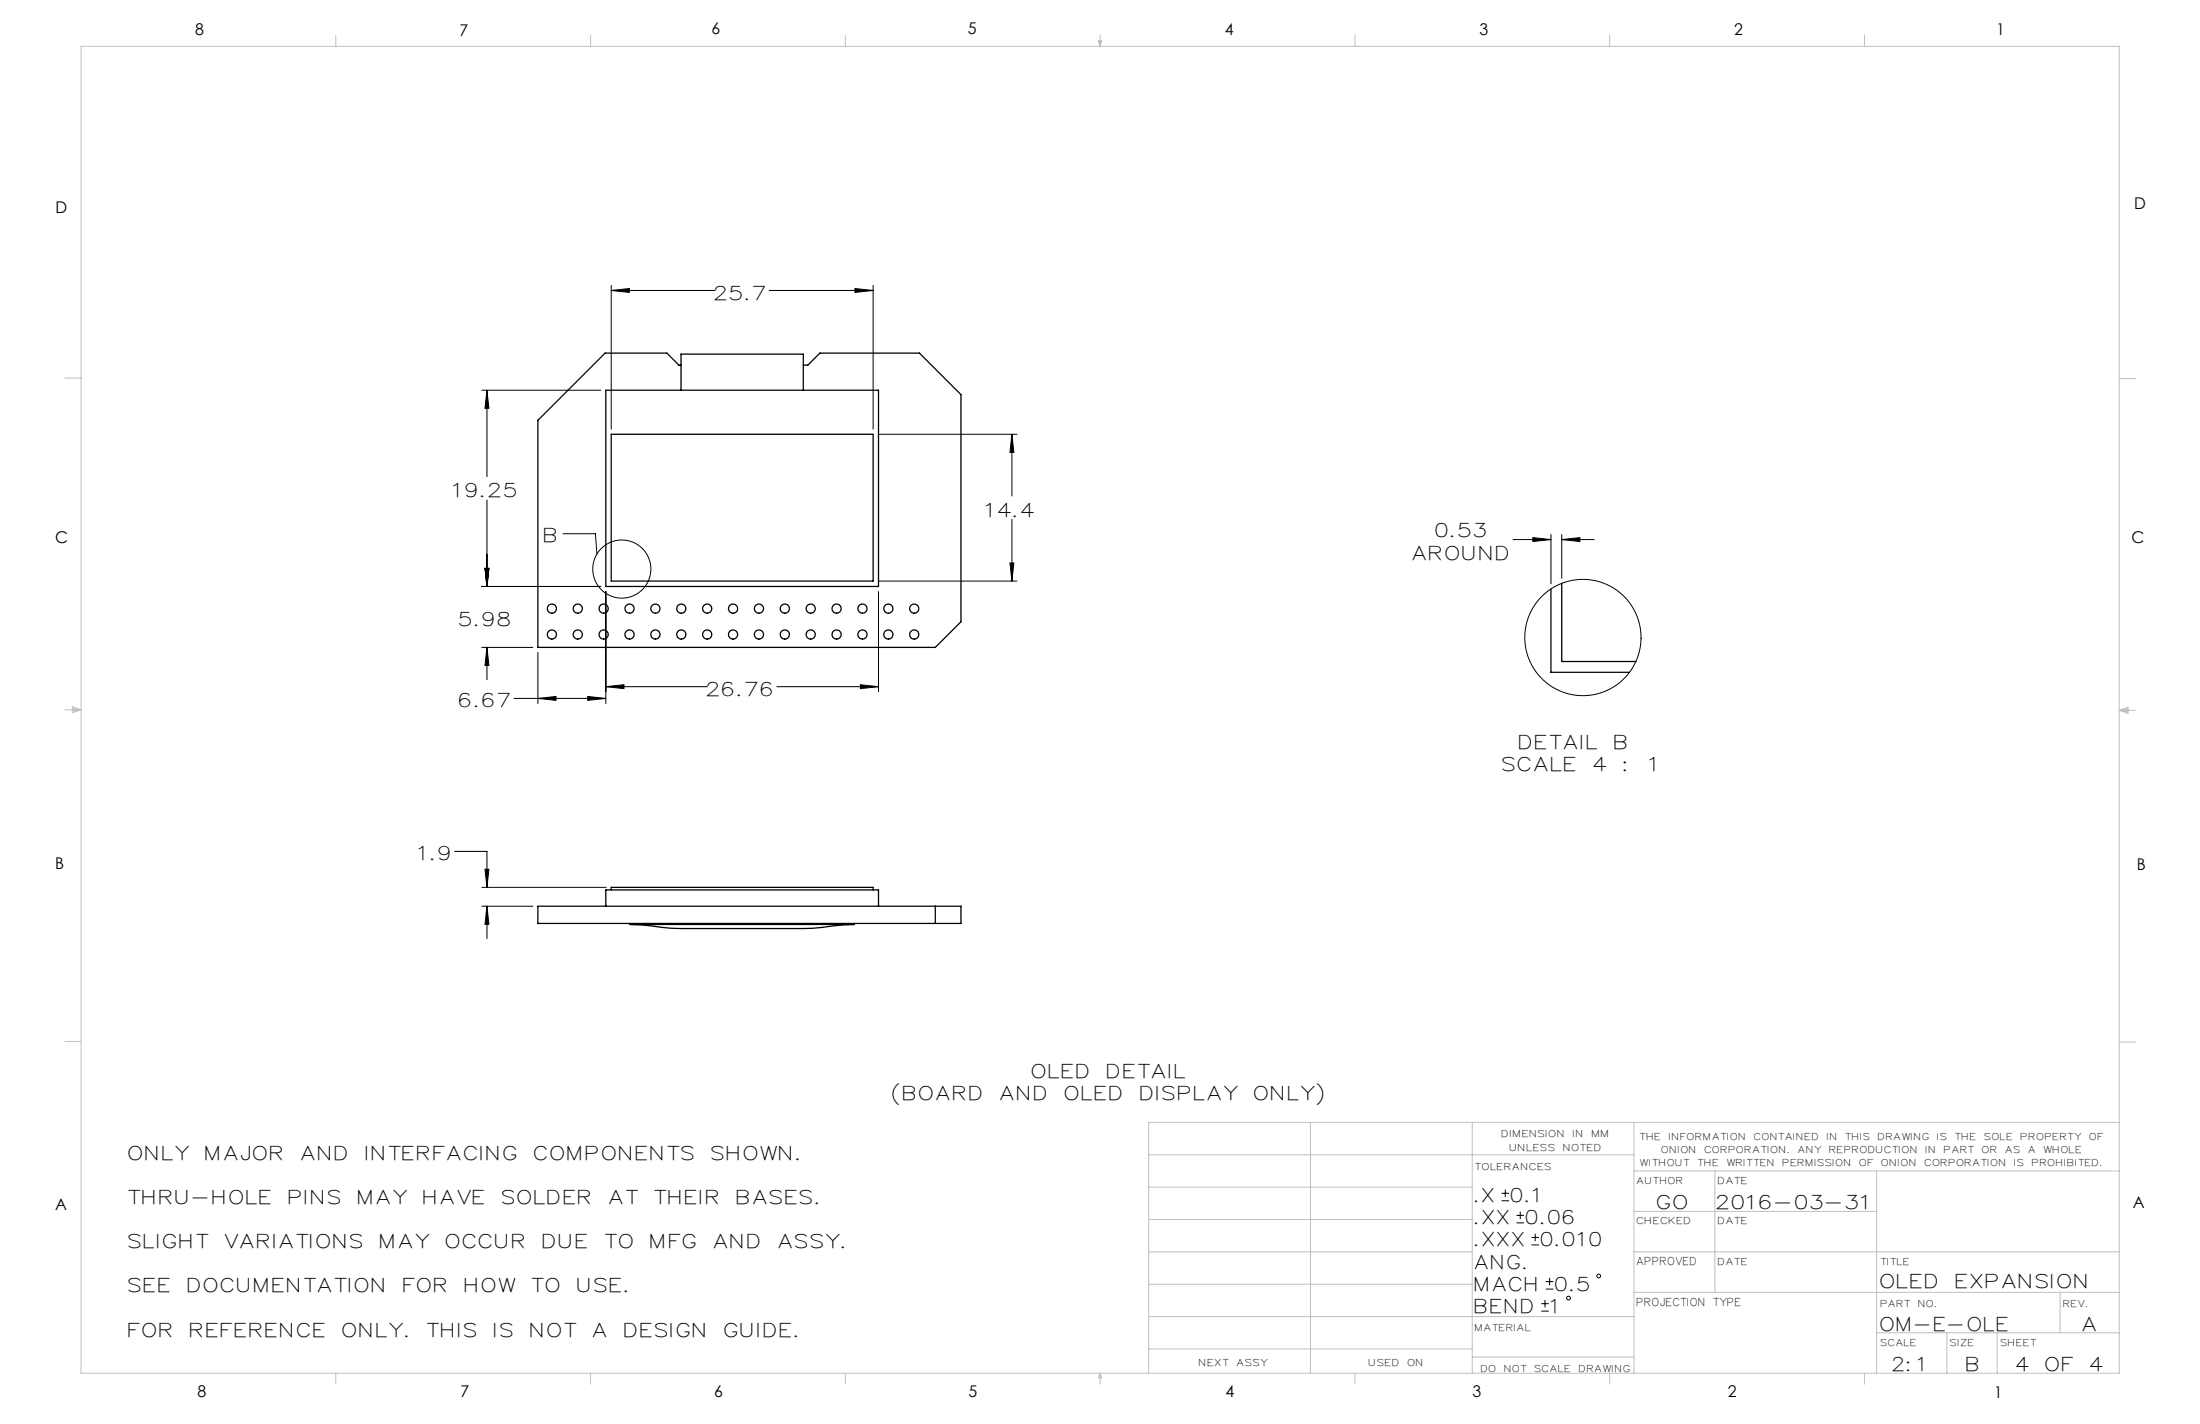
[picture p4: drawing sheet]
<svg xmlns="http://www.w3.org/2000/svg" width="432mm" height="279mm" viewBox="0 0 432 279" stroke-linecap="round" stroke-linejoin="round" font-family="sans-serif">
<g fill="none" stroke="#000" stroke-width=".2">
<path d="M120 57l3.5-.4v.8zM120 56v28.2M120 57h20.4M151 57h20.4M167.8 56.6l3.6 .4-3.6 .4zM171.4 56v28.2M94.6 76.6h23.3M95.6 76.6l.4 3.5h-.8zM95.6 76.6v16.9M95.6 98.1v17M172.4 85.2h27.2M198.6 85.2l.4 3.6h-.8z"/>
<path d="M198.6 85.2v12.1M94.6 115.1h23.3M95.2 111.5h.8l-.4 3.6zM110.5 104.7h6.4l.3 4M118.9 116.1v21.9M172.4 114h27.2M172.4 116.1v19.6M198.2 110.5h.8l-.4 3.5zM198.6 101.9v12.1M297 105.9h7.4M300.9 105.5l3.5 .4-3.5 .3zM304.4 104.9v9.7"/>
<path d="M306.5 105.9l3.6-.4v.7zM306.5 104.9v8.6M306.5 105.9h6.4M94.6 127h10M95.6 127l.4 3.6h-.8zM95.6 127v6.4M100.9 137h18M105.6 137l3.5-.3v.7zM105.6 128v10M115.4 136.7l3.5 .3-3.5 .4zM118.9 134.7l3.6-.3v.7zM118.9 134.7h20"/>
<path d="M152.5 134.7h19.9M168.9 134.4l3.5 .3-3.5 .4zM89.2 167h6.4v7.1M94.6 177.8h10M94.6 174.1h24.4M95.2 170.6h.8l-.4 3.5zM95.6 177.8l.4 3.6h-.8zM95.6 177.8v6.4M294.7 235.6h1.5M294.7 234.1h1.5M295.4 233.4v1.5M297.7 239.9h1.4"/>
<path d="M297.7 238.5h1.4M298.4 237.7v1.5M300.6 244.3h1.5M300.6 242.8h1.5M301.3 242.1v1.4M302.5 257.3h1.5M302.5 255.8h1.5M303.2 255.1v1.4M303.4 252.9h1.5M303.4 251.5h1.5M304.1 250.7v1.5"/>
<circle cx="122" cy="111.7" r="5.7"/>
<circle cx="310.7" cy="125.1" r="11.4"/>
<circle cx="307.9" cy="254.7" r=".37"/>
<circle cx="313.8" cy="250.4" r=".37"/>
</g>
<g fill="none" stroke="#c0c0c0" stroke-width=".2">
<path d="M15.9 9.1h400.1v260.3h-400.1zM65.9 6.9v2.2M115.9 6.9v2.2M165.9 6.9v2.2M215.6 8h.6l-.3 1.1zM215.7 8l.2 1.1M215.9 6.9v2.2M216 8l-.1 1.1M265.9 6.9v2.2M315.9 6.9v2.2M365.9 6.9v2.2M12.7 74.2h3.2"/>
<path d="M416 74.3h3.1M12.7 139.3h3.2M14.2 139l1.7 .3M14.2 138.7l1.7 .6-1.7 .5zM15.9 139.3l-1.7 .2M416 139.4h3.1M416 139.4l1.7-.6v1.1zM416 139.4l1.7 .2M417.7 139.1l-1.7 .3M12.7 204.4h3.2M416 204.5h3.1M225.5 226.6h95.2"/>
<path d="M225.5 239.3h63.5M225.5 232.9h63.5M257.2 220.2v49.2M289 220.2v49.2M320.7 220.2v49.2M320.7 237.7h47.6M320.7 229.8h95.3M336.6 229.8v23.8M368.3 229.8v39.6M416 220.2h-190.5v49.2M225.5 258.3h95.2M225.5 245.6h63.5"/>
<path d="M225.5 252h63.5M320.7 253.6h95.3M320.7 245.6h95.3M404.3 253.6v7.9M65.9 269.4v2.2M115.9 269.4v2.2M165.9 269.4v2.2M215.9 269.4v2.2M215.9 269.4l.3 .9h-.6zM225.5 264.7h63.5M265.9 269.4v2.2M289 266.3h31.7"/>
<path d="M315.9 269.4v2.2M365.9 269.4v2.2M368.3 261.5h47.7M382.1 261.5v7.9M392 261.5v7.9"/>
</g>
<path d="M105.6 137l3.5-.3v.7zM115.4 136.7l3.5 .3-3.5 .4zM95.2 111.5h.8l-.4 3.6zM95.6 127l.4 3.6h-.8zM118.9 134.7l3.6-.3v.7zM168.9 134.4l3.5 .3-3.5 .4zM95.6 76.6l.4 3.5h-.8zM95.2 111.5h.8l-.4 3.6zM167.8 56.6l3.6 .4-3.6 .4zM120 57l3.5-.4v.8zM198.2 110.5h.8l-.4 3.5zM198.6 85.2l.4 3.6h-.8zM95.6 177.8l.4 3.6h-.8zM95.2 170.6h.8l-.4 3.5zM306.5 105.9l3.6-.4v.7zM300.9 105.5l3.5 .4-3.5 .3z" fill="#000"/>
<g fill="none" stroke="#000" stroke-width=".25">
<path d="M118.9 76.6h53.5v38.5h-53.5zM133.7 76.6v-7.1h24v7.1M133.7 71.7h-.4l-2.4-2.4h-12.1l-13.2 13.2v44.5h78l5-5v-44.6l-8.1-8.1h-19.6l-2.3 2.4h-.9M120 85.2h51.4v28.8h-51.4zM304.4 115.6v16.3h15.4M306.5 114.5v15.3h14.6M105.6 177.8h83v3.4h-83zM118.9 177.8v-3.2h53.5v3.2M120 174.6v-.5h51.4v.5M183.6 177.8v3.4M123.7 181.4l10 .8h24l10-.8M123.7 181.2v.2"/>
<path d="M123.7 181.4h44M167.7 181.2v.2"/>
<circle cx="108.3" cy="119.4" r=".9"/>
<circle cx="113.4" cy="119.4" r=".9"/>
<circle cx="118.5" cy="119.4" r=".9"/>
<circle cx="123.6" cy="119.4" r=".9"/>
<circle cx="128.6" cy="119.4" r=".9"/>
<circle cx="133.7" cy="119.4" r=".9"/>
<circle cx="138.8" cy="119.4" r=".9"/>
<circle cx="143.9" cy="119.4" r=".9"/>
<circle cx="149" cy="119.4" r=".9"/>
<circle cx="154" cy="119.4" r=".9"/>
<circle cx="159.1" cy="119.4" r=".9"/>
<circle cx="164.2" cy="119.4" r=".9"/>
<circle cx="169.3" cy="119.4" r=".9"/>
<circle cx="174.4" cy="119.4" r=".9"/>
<circle cx="179.4" cy="119.4" r=".9"/>
<circle cx="108.3" cy="124.5" r=".9"/>
<circle cx="113.4" cy="124.5" r=".9"/>
<circle cx="118.5" cy="124.5" r=".9"/>
<circle cx="123.6" cy="124.5" r=".9"/>
<circle cx="128.6" cy="124.5" r=".9"/>
<circle cx="133.7" cy="124.5" r=".9"/>
<circle cx="138.8" cy="124.5" r=".9"/>
<circle cx="143.9" cy="124.5" r=".9"/>
<circle cx="149" cy="124.5" r=".9"/>
<circle cx="154" cy="124.5" r=".9"/>
<circle cx="159.1" cy="124.5" r=".9"/>
<circle cx="164.2" cy="124.5" r=".9"/>
<circle cx="169.3" cy="124.5" r=".9"/>
<circle cx="174.4" cy="124.5" r=".9"/>
<circle cx="179.4" cy="124.5" r=".9"/>
</g>
<g font-size="3.7">
<text x="140.4" y="58.8">25.7</text>
<text x="89.1" y="97.6">19.25</text>
<text x="193.6" y="101.4">14.4</text>
<text x="107" y="106.4">B</text>
<text x="281.9" y="105.3">0.53</text>
<text x="277.3" y="109.9">AROUND</text>
<text x="90.3" y="122.8">5.98</text>
<text x="138.9" y="136.5">26.76</text>
<text x="90.3" y="138.8">6.67</text>
<text x="298.3" y="146.9">DETAIL</text>
<text x="317" y="146.9">B</text>
<text x="295" y="151.2">SCALE</text>
<text x="312.9" y="151.2">4</text>
<text x="318.8" y="151.2">:</text>
<text x="323.9" y="151.2">1</text>
<text x="82.3" y="168.8">1.9</text>
<text x="175.3" y="215.9">(BOARD</text>
<text x="196.4" y="215.9">AND</text>
<text x="202.6" y="211.6">OLED</text>
<text x="209.1" y="215.9">OLED</text>
<text x="217.5" y="211.6">DETAIL</text>
<text x="223.9" y="215.9">DISPLAY</text>
<text x="246.3" y="215.9">ONLY)</text>
<text x="25.4" y="227.6">ONLY</text>
<text x="40.5" y="227.6">MAJOR</text>
<text x="59.2" y="227.6">AND</text>
<text x="71.9" y="227.6">INTERFACING</text>
<text x="105" y="227.6">COMPONENTS</text>
<text x="139.8" y="227.6">SHOWN.</text>
<text x="25.4" y="236.3">THRU-HOLE</text>
<text x="56.8" y="236.3">PINS</text>
<text x="70.4" y="236.3">MAY</text>
<text x="83.3" y="236.3">HAVE</text>
<text x="98.7" y="236.3">SOLDER</text>
<text x="119.7" y="236.3">AT</text>
<text x="128.6" y="236.3">THEIR</text>
<text x="144.8" y="236.3">BASES.</text>
<text x="289.6" y="235.9">.X</text>
<text x="296.7" y="235.9">0.1</text>
<text x="325.4" y="237.1">GO</text>
<text x="337" y="237.1">2016-03-31</text>
<text x="25.4" y="244.9">SLIGHT</text>
<text x="44.3" y="244.9">VARIATIONS</text>
<text x="74.8" y="244.9">MAY</text>
<text x="87.6" y="244.9">OCCUR</text>
<text x="106.7" y="244.9">DUE</text>
<text x="118.9" y="244.9">TO</text>
<text x="127.8" y="244.9">MFG</text>
<text x="140.2" y="244.9">AND</text>
<text x="152.9" y="244.9">ASSY.</text>
<text x="289.6" y="244.6">.XXX</text>
<text x="289.6" y="240.2">.XX</text>
<text x="299.6" y="240.2">0.06</text>
<text x="302.6" y="244.6">0.010</text>
<text x="289.6" y="248.9">ANG.</text>
<text x="25.4" y="253.6">SEE</text>
<text x="37" y="253.6">DOCUMENTATION</text>
<text x="79.3" y="253.6">FOR</text>
<text x="91.4" y="253.6">HOW</text>
<text x="104.5" y="253.6">TO</text>
<text x="113.5" y="253.6">USE.</text>
<text x="289.6" y="257.6">BEND</text>
<text x="289.6" y="253.2">MACH</text>
<text x="304.5" y="257.6">1</text>
<text x="305.4" y="253.2">0.5</text>
<text x="369.2" y="252.8">OLED</text>
<text x="384" y="252.8">EXPANSION</text>
<text x="25.4" y="262.3">FOR</text>
<text x="37.5" y="262.3">REFERENCE</text>
<text x="67.4" y="262.3">ONLY.</text>
<text x="84" y="262.3">THIS</text>
<text x="97.1" y="262.3">IS</text>
<text x="104.2" y="262.3">NOT</text>
<text x="116.5" y="262.3">A</text>
<text x="122.7" y="262.3">DESIGN</text>
<text x="142.3" y="262.3">GUIDE.</text>
<text x="369.2" y="261.2">OM-E-OLE</text>
<text x="408.9" y="261.2">A</text>
<text x="371.6" y="269.1">2:1</text>
<text x="386.1" y="269.1">B</text>
<text x="395.8" y="269.1">4</text>
<text x="401.6" y="269.1">OF</text>
<text x="410.4" y="269.1">4</text>
</g>
<g font-size="3.2">
<text x="38.3" y="6.9">8</text>
<text x="90.2" y="7">7</text>
<text x="139.7" y="6.8">6</text>
<text x="190" y="6.8">5</text>
<text x="240.4" y="6.8">4</text>
<text x="290.4" y="6.9">3</text>
<text x="340.4" y="6.8">2</text>
<text x="391.9" y="6.9">1</text>
<text x="10.9" y="41.8">D</text>
<text x="418.9" y="41">D</text>
<text x="10.9" y="106.5">C</text>
<text x="418.4" y="106.6">C</text>
<text x="10.8" y="170.4">B</text>
<text x="419.4" y="170.8">B</text>
<text x="10.8" y="237.4">A</text>
<text x="418.6" y="237">A</text>
<text x="38.8" y="274.1">8</text>
<text x="90.4" y="274.1">7</text>
<text x="140.2" y="274.1">6</text>
<text x="190.1" y="274.1">5</text>
<text x="240.5" y="274.1">4</text>
<text x="289" y="274.1">3</text>
<text x="339.1" y="274.1">2</text>
<text x="391.4" y="274.4">1</text>
</g>
<g font-size="2.1">
<text x="321.3" y="248.2">APPROVED</text>
<text x="321.3" y="256.3">PROJECTION TYPE</text>
</g>
<g font-size="1.8">
<text x="294.9" y="223.2">DIMENSION</text>
<text x="296.4" y="225.8">UNLESS</text>
<text x="306.9" y="225.8">NOTED</text>
<text x="308.8" y="223.2">IN</text>
<text x="312.5" y="223.2">MM</text>
<text x="321.9" y="223.6">THE</text>
<text x="326.2" y="226.2">ONION</text>
<text x="327.7" y="223.6">INFORMATION</text>
<text x="334.7" y="226.2">CORPORATION.</text>
<text x="344.4" y="223.6">CONTAINED</text>
<text x="353" y="226.2">ANY</text>
<text x="358.7" y="223.6">IN</text>
<text x="359.1" y="226.2">REPRODUCTION</text>
<text x="362.3" y="223.6">THIS</text>
<text x="368.7" y="223.6">DRAWING</text>
<text x="378.1" y="226.2">IN</text>
<text x="380.4" y="223.6">IS</text>
<text x="381.7" y="226.2">PART</text>
<text x="383.8" y="223.6">THE</text>
<text x="389.1" y="226.2">OR</text>
<text x="389.6" y="223.6">SOLE</text>
<text x="393.7" y="226.2">AS</text>
<text x="396.7" y="223.6">PROPERTY</text>
<text x="398.2" y="226.2">A</text>
<text x="401.2" y="226.2">WHOLE</text>
<text x="410.2" y="223.6">OF</text>
<text x="289.6" y="229.5">TOLERANCES</text>
<text x="321.3" y="232.2">AUTHOR</text>
<text x="322" y="228.8">WITHOUT</text>
<text x="333.3" y="228.8">THE</text>
<text x="337.3" y="232.2">DATE</text>
<text x="339" y="228.8">WRITTEN</text>
<text x="350" y="228.8">PERMISSION</text>
<text x="365" y="228.8">OF</text>
<text x="369.4" y="228.8">ONION</text>
<text x="377.9" y="228.8">CORPORATION</text>
<text x="395.5" y="228.8">IS</text>
<text x="398.9" y="228.8">PROHIBITED.</text>
<text x="321.3" y="240.1">CHECKED</text>
<text x="337.3" y="240.1">DATE</text>
<text x="337.3" y="248.2">DATE</text>
<text x="369.2" y="248.2">TITLE</text>
<text x="369.2" y="256.4">PART</text>
<text x="376.6" y="256.4">NO.</text>
<text x="405.1" y="256.4">REV.</text>
<text x="289.6" y="261.1">MATERIAL</text>
<text x="235.4" y="268">NEXT</text>
<text x="242.8" y="268">ASSY</text>
<text x="268.8" y="268">USED</text>
<text x="276.4" y="268">ON</text>
<text x="290.8" y="269.1">DO</text>
<text x="295.3" y="269.1">NOT</text>
<text x="301.3" y="269.1">SCALE</text>
<text x="310" y="269.1">DRAWING</text>
<text x="369.2" y="264">SCALE</text>
<text x="382.8" y="264">SIZE</text>
<text x="392.8" y="264">SHEET</text>
</g>
</svg>
